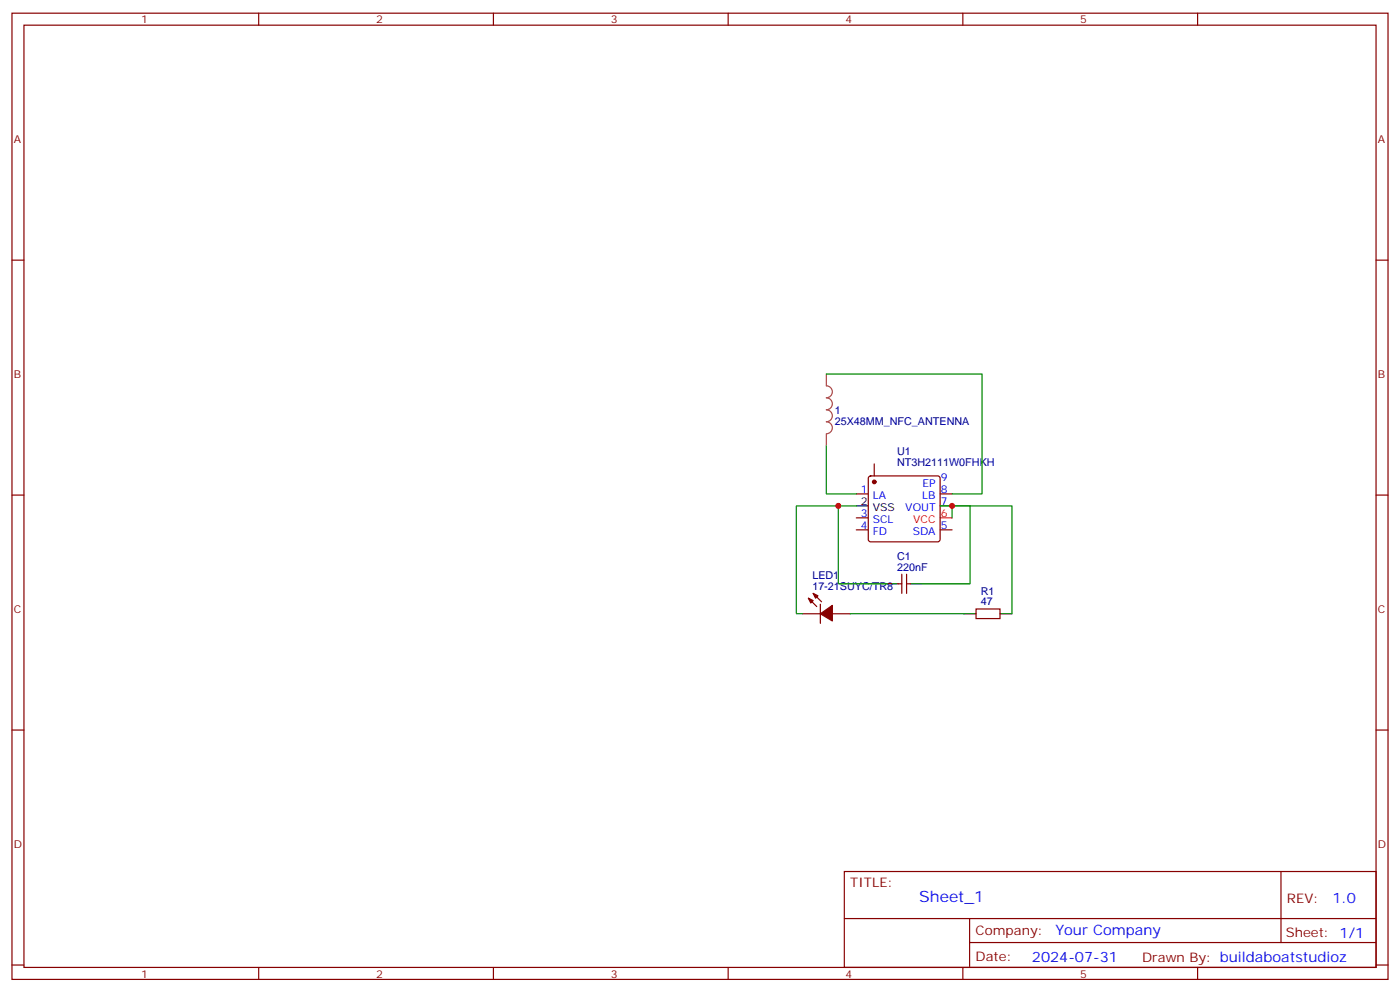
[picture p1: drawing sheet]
<svg xmlns="http://www.w3.org/2000/svg" width="412mm" height="292mm" viewBox="0 0 412 292" stroke-linecap="round" stroke-linejoin="round" font-family="sans-serif">
<g fill="none" stroke="#870000" stroke-width=".35">
<path d="M3.5 3.9h405.4v284.3h-405.4zM7.1 7.4h398.2v277.3h-398.2zM76.2 3.9v3.5M145.3 3.9v3.5M214.5 3.9v3.5M283.6 3.9v3.5M352.8 3.9v3.5M3.5 76.6h3.6M405.3 76.6h3.6M257.5 136.5v3.6M3.5 145.7h3.6M252.2 145.3h3.6"/>
<path d="M252.2 155.9h3.6M252.2 152.4h3.6M256 140.3l.5-.2h19.7l.5 .2 .2 .5v18l-.2 .4-.5 .3h-19.7l-.5-.3-.2-.4v-18zM276.9 145.3h3.6M276.9 148.9h3.6M276.9 155.9h3.6M405.3 145.7h3.6M238.1 176l2.5 2.5M239.5 174.6l2.5 2.5M241.7 177.8v5.6M264.6 171.8h1M265.6 169v5.6"/>
<path d="M267.1 169v5.6M267.1 171.8h1M287.5 179.2h7.1v2.8h-7.1zM236.4 180.6h5.3M245.2 180.6h5.3M3.5 214.8h3.6M405.3 214.8h3.6M248.7 256.5h156.6v28.2h-156.6zM377.3 256.5v20.9M248.7 270.3h156.5M285.6 277.4h119.6M285.6 270.3v14.1"/>
<path d="M3.5 284h3.6M76.2 284.7v3.5M145.3 284.7v3.5M214.5 284.7v3.5M283.6 284.7v3.5M352.8 284.7v3.5M405.3 284h3.6"/>
</g>
<path d="M276.9 152.4h3.6" fill="none" stroke="#f00" stroke-width=".35"/>
<path d="M252.2 148.9h3.6M261.1 171.8h3.5M268.1 171.8h3.5M284 180.6h3.5M294.6 180.6h3.5" fill="none" stroke="#000" stroke-width=".35"/>
<g fill="#870000" stroke="#870000" stroke-width=".35">
<path d="M238.1 176l1.4 .7-.7 .7z"/>
<path d="M239.5 174.6l1.4 .7-.7 .7z"/>
<path d="M241.7 180.6l3.5-2.4v4.5z"/>
<circle cx="257.5" cy="141.8" r=".53"/>
</g>
<path d="M243.4 110.1v3.4a1.76 1.76 0 0 1 1.8 1.8 1.76 1.76 0 0 1-1.8 1.8 1.76 1.76 0 0 1 1.8 1.7 1.76 1.76 0 0 1-1.8 1.8 1.76 1.76 0 0 1 1.8 1.8 1.76 1.76 0 0 1-1.8 1.7 1.76 1.76 0 0 1 1.8 1.8 1.76 1.76 0 0 1-1.8 1.7M243.4 127.8v3.4" fill="none" stroke="#a64a4a" stroke-width=".35"/>
<path d="M243.4 110.1h45.9v35.2h-8.8M243.4 131.2v14.1h8.8M246.9 148.9h-12.3v31.7h1.8M252.2 148.9h-5.3v22.9h14.2M276.9 148.9h21.2v31.7M280.5 152.4v-3.5h5.3v22.9h-14.2M250.5 180.6h33.5" fill="none" stroke="#008700" stroke-width=".35"/>
<g fill="#c00">
<circle cx="280.5" cy="148.9" r=".88"/>
<circle cx="246.9" cy="148.9" r=".88"/>
</g>
<text font-size="4.6" fill="#00f" x="270.8" y="265.5">Sheet_1</text>
<g font-size="4.2" fill="#00f">
<text x="392.5" y="265.7">1.0</text>
<text x="310.9" y="275.3">Your Company</text>
<text x="304" y="283.1">2024-07-31</text>
</g>
<g font-size="3.9" fill="#800">
<text x="250.5" y="261.1">TITLE:</text>
<text x="379.1" y="265.7">REV:</text>
<text x="287.4" y="275.3">Company:</text>
<text x="378.7" y="275.9">Sheet: 1/1</text>
<text x="287.4" y="282.9">Date:</text>
<text x="336.4" y="283">Drawn By: buildaboatstudioz</text>
</g>
<g font-size="3.2" fill="#800">
<text x="41.6" y="6.9">1</text>
<text x="110.8" y="6.9">2</text>
<text x="179.9" y="6.9">3</text>
<text x="249.1" y="6.9">4</text>
<text x="318.2" y="6.9">5</text>
<text x="4.1" y="42">A</text>
<text x="405.9" y="42">A</text>
<text x="4.1" y="111.1">B</text>
<text x="405.9" y="111.1">B</text>
<text x="4.1" y="180.3">C</text>
<text x="405.9" y="180.3">C</text>
<text x="4.1" y="249.4">D</text>
<text x="405.9" y="249.4">D</text>
<text x="41.6" y="287.7">1</text>
<text x="110.8" y="287.7">2</text>
<text x="179.9" y="287.7">3</text>
<text x="249.1" y="287.7">4</text>
<text x="318.2" y="287.7">5</text>
</g>
<g font-size="3.2" fill="#000080">
<text x="245.9" y="125">25X48MM_NFC_ANTENNA</text>
<text x="245.9" y="121.8">1</text>
<text x="264.2" y="137.1">NT3H2111W0FHKH</text>
<text x="264.2" y="133.9">U1</text>
<text x="264.2" y="167.9">220nF</text>
<text x="264.2" y="164.8">C1</text>
<text x="239.3" y="173.6">17-21SUYC/TR8</text>
<text x="239.3" y="170.4">LED1</text>
<text x="288.9" y="178.2">47</text>
<text x="288.9" y="175">R1</text>
</g>
<g font-size="3.2" fill="#00f">
<text x="271.7" y="143.2">EP</text>
<text x="277.1" y="141.5">9</text>
<text x="253.6" y="145">1</text>
<text x="257.1" y="146.8">LA</text>
<text x="271.7" y="146.8">LB</text>
<text x="277.1" y="145">8</text>
<text x="277.1" y="148.5">7</text>
<text x="253.6" y="155.6">4</text>
<text x="253.6" y="152">3</text>
<text x="257.1" y="153.8">SCL</text>
<text x="266.7" y="150.3">VOUT</text>
<text x="277.1" y="155.6">5</text>
<text x="257.1" y="157.3">FD</text>
<text x="268.8" y="157.3">SDA</text>
</g>
<g font-size="3.2">
<text x="253.6" y="148.5">2</text>
<text x="257.1" y="150.3">VSS</text>
</g>
<g font-size="3.2" fill="#f00">
<text x="269" y="153.8">VCC</text>
<text x="277.1" y="152">6</text>
</g>
</svg>
